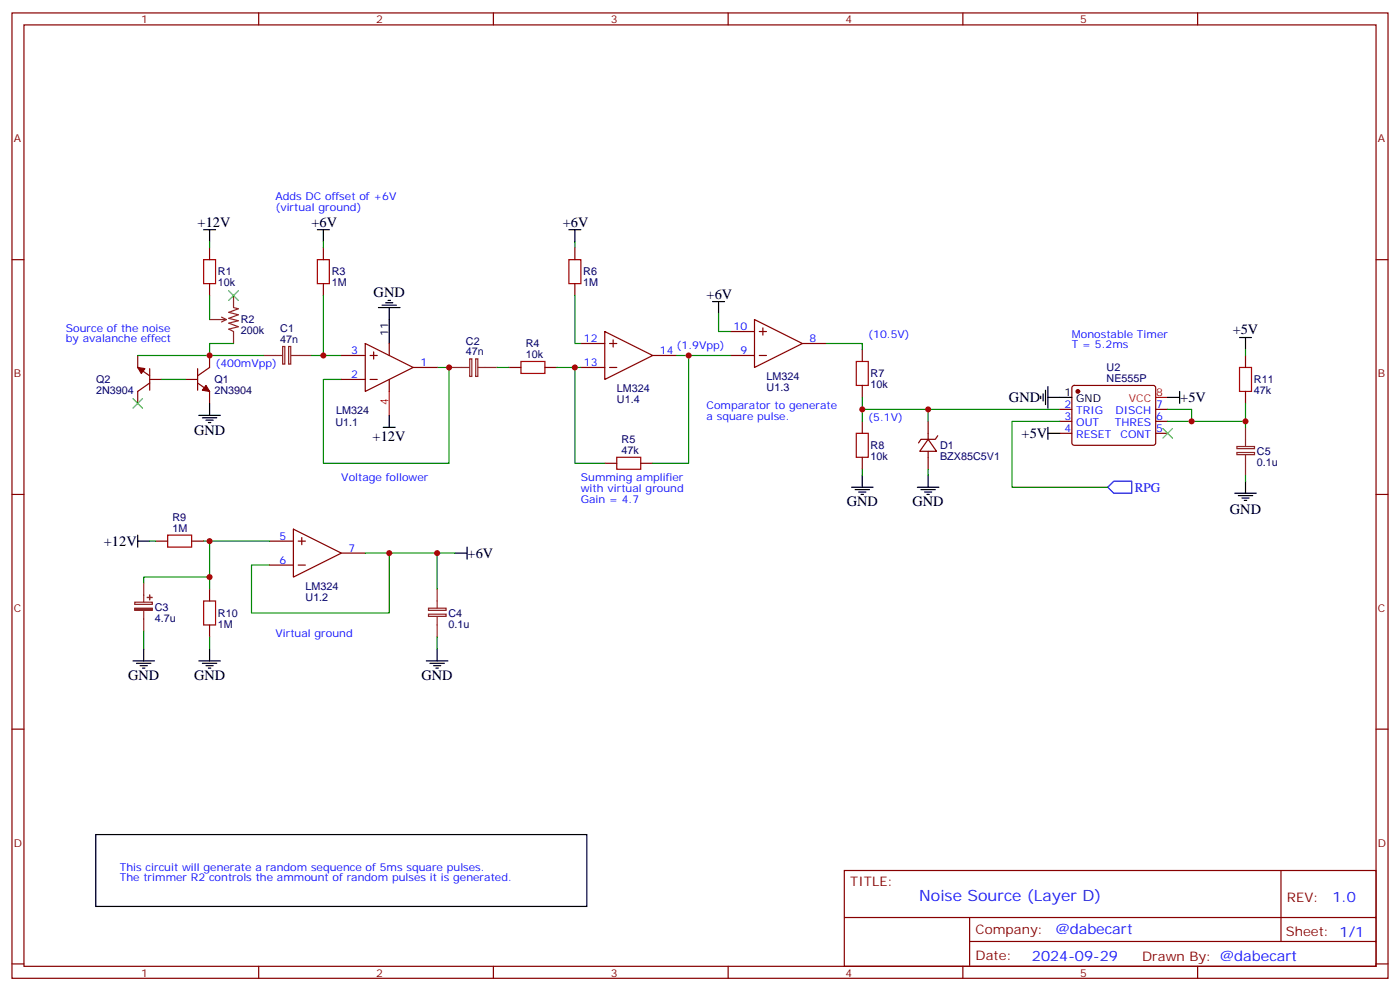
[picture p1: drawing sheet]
<svg xmlns="http://www.w3.org/2000/svg" width="412mm" height="292mm" viewBox="0 0 412 292" stroke-linecap="round" stroke-linejoin="round" font-family="sans-serif">
<g fill="none" stroke="#870000" stroke-width=".35">
<path d="M3.5 3.8h405.4v284.3h-405.4zM7.1 7.3h398.2v277.3h-398.2zM76.2 3.8v3.5M145.3 3.8v3.5M214.5 3.8v3.5M283.6 3.8v3.5M352.8 3.8v3.5M3.5 76.5h3.6M61.7 73v3.5M95.2 73v3.5M169.3 73v3.5M405.3 76.5h3.6"/>
<path d="M61.7 83.5v3.6M95.2 83.5v3.6M169.3 83.5v3.6M178.2 97.6l14.1 7.1-14.1 7.1zM215.2 97.6h7M222.2 94.1l14.2 7.1-14.2 7zM223.7 97.6h2.1M224.7 96.6v2.1M40.6 104.7v3.5l3.5 2.5M44.1 111.8h3.5M44.1 112.8l-3.5 2.5v3.5M44.1 108.6v6.3"/>
<path d="M54.7 111.8h3.5M58.2 112.8l3.5 2.5v3.5M58.2 108.6v6.3M61.7 104.7v3.5l-3.5 2.5M100.5 111.8h7.1M100.5 104.7h7.1M107.6 101.2l14.1 7-14.1 7.1zM109 111.8h2.1M109 104.7h2.1M110.1 103.6v2.2M114.7 101.2v3.5M114.7 111.8v3.5"/>
<path d="M121.7 108.2h7.1M149.9 108.2h3.6M160.5 108.2h3.5M171.1 101.2h7.1M171.1 108.2h7.1M179.6 101.2h2.1M179.6 108.2h2.1M180.6 100.1v2.1M192.3 104.7h7M215.2 104.7h7M223.7 104.7h2.1M236.4 101.2h7"/>
<path d="M254 102.9v3.6M254 113.5v3.6M316 113.7l.4-.2h23.3l.5 .2 .2 .5v16.5l-.7 .5-23.5-.1-.5-.6v-16.3zM366.9 104.7v3.5M366.9 115.3v3.5M178.2 136.5h3.5M188.7 136.5h3.6M254 124.1v3.5M254 134.7v3.5M273.4 129.4l2.5 3.5h-5zM273.4 124.1v5.3M273.4 132.9v5.3"/>
<path d="M276.2 128.3l-.7 1.1h-4.2l-.7 1.1M312.2 120.6h3.5M312.2 124.1h3.5M312.2 127.6h3.5M340.4 120.6h3.6M340.4 124.1h3.6M340.4 127.6h3.6M3.5 145.6h3.6M45.9 159.4h3.5M56.4 159.4h3.6M79.4 159.4h7M86.4 155.9l14.1 7-14.1 7.1z"/>
<path d="M87.8 159.4h2.2M88.9 158.3v2.1M405.3 145.6h3.6M61.7 173.5v3.5M79.4 166.4h7M87.8 166.4h2.2M100.5 162.9h7.1M61.7 184.1v3.5M3.5 214.8h3.6M405.3 214.8h3.6M248.7 256.4h156.6v28.2h-156.6zM377.3 256.4v20.9"/>
<path d="M248.7 270.2h156.5M285.6 277.3h119.6M285.6 270.2v14.2M3.5 283.9h3.6M76.2 284.6v3.5M145.3 284.6v3.5M214.5 284.6v3.5M283.6 284.6v3.5M352.8 284.6v3.5M405.3 283.9h3.6"/>
</g>
<path d="M60 76.5h3.5v7h-3.5zM93.5 76.5h3.5v7h-3.5zM167.6 76.5h3.5v7h-3.5zM153.5 106.5h7v3.5h-7zM252.2 106.5h3.6v7h-3.6zM365.1 108.2h3.6v7.1h-3.6zM181.7 134.7h7v3.5h-7zM252.2 127.6h3.6v7.1h-3.6zM49.4 157.6h7v3.5h-7zM60 177h3.5v7.1h-3.5z" fill="none" stroke="#a10000" stroke-width=".35"/>
<g fill="none" stroke="#000" stroke-width=".35">
<path d="M60 67.7h3.5M61.7 67.7v3.5M93.5 67.7h3.5M95.2 67.7v3.5M167.6 67.7h3.5M169.3 67.7v3.5M111.5 90.6h6.3M112.5 89.9h4.3M113.6 89.2h2.1M114.3 88.5h.7M114.7 90.6v10.6M209.9 88.8h3.5"/>
<path d="M211.7 88.8v3.6M365.1 99.4h3.6M366.9 99.4v3.5M61.7 118.8v3.5M306.6 116.7v.7M307.3 116v2.1M308 114.9v4.3M308.7 117.1h7M308.7 113.9v6.3M344 117.1h3.5M347.5 115.3v3.5M58.6 122.3h6.3"/>
<path d="M59.6 123h4.3M60.7 123.8h2.1M61.4 124.5h.7M112.9 125.9h3.5M114.7 122.3v3.6M254 140v3.5M273.4 140v3.5M308.7 125.9v3.5M308.7 127.6h3.5M40.6 159.4h3.5M40.6 157.6v3.5M250.8 143.5h6.4"/>
<path d="M251.9 144.2h4.2M252.9 144.9h2.2M253.6 145.6h.8M270.2 143.5h6.4M271.3 144.2h4.2M272.3 144.9h2.2M273 145.6h.8M363.7 145.3h6.4M364.8 146h4.2M365.8 146.7h2.1M366.5 147.4h.7M366.9 141.7v3.6"/>
<path d="M134.1 162.9h3.5M137.6 161.1v3.6M39.2 194.7h6.3M40.2 195.4h4.2M41.3 196.1h2.1M42 196.8h.7M42.3 191.1v3.6M58.6 194.7h6.3M59.6 195.4h4.3M60.7 196.1h2.1M61.4 196.8h.7M61.7 191.1v3.6"/>
<path d="M125.6 194.7h6.3M126.6 195.4h4.3M127.7 196.1h2.1M128.4 196.8h.7M128.8 191.1v3.6M28.2 245.8h144.7v21.2h-144.7z"/>
</g>
<g fill="none" stroke="#008700" stroke-width=".35">
<path d="M61.7 71.2v1.8M95.2 71.2v1.8M169.3 71.2v1.8M61.7 87.1v7M95.2 87.1v17.6M169.3 87.1v14.1h1.8M211.7 92.4v5.2h3.5M47.6 111.8h7.1M61.7 104.7h15.9M68.8 101.2h-7.1v3.5h-21.1M91.7 104.7h8.8M128.8 108.2h3.5v28.3h-37.1v-24.7h5.3"/>
<path d="M146.4 108.2h3.5M164 108.2h7.1M169.3 108.2v28.3h8.9M199.3 104.7h3.5v31.8h-10.5M202.8 104.7h12.4M243.4 101.2h10.6v1.7M254 117.1v7M366.9 102.9v1.8M366.9 118.8v5.3M254 120.6h19.4v3.5M254 138.2v1.8M273.4 120.6h38.8"/>
<path d="M273.4 138.2v1.8M312.2 124.1h-14.1v19.4h28.2M344 120.6h7v3.5h-7M351 124.1h15.9v1.8M366.9 140v1.7M44.1 159.4h1.8M60 159.4h19.4M61.7 159.4v14.1M61.7 170h-19.4v1.7M107.6 162.9h7.1v17.7h-40.6v-14.2h5.3M114.7 162.9h19.4M128.8 162.9v10.6"/>
<path d="M42.3 185.8v5.3M61.7 187.6v3.5M128.8 187.6v3.5"/>
</g>
<g fill="none" stroke="#8c2424" stroke-width=".35">
<path d="M61.7 94.1h5M65.3 93.4l1.4 .7M66.7 94.1l-1.4 .7M68.8 87.1v3.5l1.4 .3-2.8 1.1 2.8 .7-2.8 1.1 2.8 .7-2.8 .7 2.8 1-2.8 .7 1.4 .7v3.6M77.6 104.7h5.7M83.3 102.1h.6v5.1h-.6zM85 102.1h.7v5.1h-.7zM85.7 104.7h6M132.3 108.2h6M138.4 105.7h.6v5.2h-.6zM140.1 105.7h.7v5.2h-.7zM140.8 108.2h5.6"/>
<path d="M364.3 133.3h5.2v.6h-5.2zM364.3 131.5h5.2v.7h-5.2zM366.9 125.9v5.6M366.9 134v6M39.7 177.4h5.2v.6h-5.2zM42.3 171.7v5.7M42.3 179.8v6M126.2 179.1h5.2v.7h-5.2zM128.8 173.5v5.6M126.2 180.9h5.2v.6h-5.2zM128.8 181.6v6"/>
</g>
<g fill="#870000" stroke="#870000" stroke-width=".35">
<path d="M60.7 113.5l1 1.8-2.1-.4z"/>
<path d="M40.6 108.2l2.1 .4-1.1 1.4z"/>
<circle cx="317.5" cy="115.3" r=".53"/>
</g>
<path d="M67.4 85.7l2.8 2.8M70.2 85.7l-2.8 2.8M39.2 117.4l2.8 2.8M42 117.4l-2.8 2.8M342.5 126.2l2.9 2.8M345.4 126.2l-2.9 2.8" fill="none" stroke="#3c3" stroke-width=".35"/>
<g fill="#8c2424" stroke="#8c2424" stroke-width=".35">
<path d="M39.7 179.1h5.2v.7h-5.2z"/>
<path d="M43.4 176h1.4z"/>
<path d="M44.1 175.3v1.4z"/>
</g>
<path d="M114.7 115.3v7M340.4 117.1h3.6" fill="none" stroke="#f00" stroke-width=".35"/>
<path d="M326.3 143.5l1.8-1.8h5.3v3.6h-5.3z" fill="none" stroke="#00f" stroke-width=".35"/>
<g fill="#c00">
<circle cx="61.7" cy="104.7" r=".88"/>
<circle cx="95.3" cy="104.7" r=".88"/>
<circle cx="132.3" cy="108.2" r=".88"/>
<circle cx="169.3" cy="108.2" r=".88"/>
<circle cx="202.8" cy="104.7" r=".88"/>
<circle cx="61.7" cy="159.4" r=".88"/>
<circle cx="61.7" cy="170" r=".88"/>
<circle cx="114.7" cy="162.9" r=".88"/>
<circle cx="128.8" cy="162.9" r=".88"/>
<circle cx="254" cy="120.6" r=".88"/>
<circle cx="273.4" cy="120.6" r=".88"/>
<circle cx="351" cy="124.1" r=".88"/>
<circle cx="366.9" cy="124.1" r=".88"/>
</g>
<text font-size="4.6" fill="#00f" x="270.8" y="265.4">Noise Source (Layer D)</text>
<g font-size="4.2">
<text x="58.2" y="67">+12V</text>
<text x="91.7" y="67">+6V</text>
<text x="165.8" y="67">+6V</text>
<text x="110.1" y="87.4">GND</text>
<text x="208.1" y="88.1">+6V</text>
<text x="363.1" y="98.3">+5V</text>
<text x="297.2" y="118.5">GND</text>
<text x="347.7" y="118.5">+5V</text>
<text x="57.1" y="128">GND</text>
<text x="109.8" y="129.8">+12V</text>
<text x="300.9" y="129.1">+5V</text>
<text x="249.4" y="149.2">GND</text>
<text x="268.8" y="149.2">GND</text>
<text x="362.3" y="151.4">GND</text>
<text x="30.6" y="160.8">+12V</text>
<text x="137.8" y="164.3">+6V</text>
<text x="37.7" y="200.3">GND</text>
<text x="57.1" y="200.3">GND</text>
<text x="124.2" y="200.3">GND</text>
</g>
<g font-size="4.2" fill="#00f">
<text x="392.5" y="265.7">1.0</text>
<text x="310.9" y="275.2">@dabecart</text>
<text x="304" y="283">2024-09-29</text>
</g>
<text font-size="3.9" fill="#00f" x="334.3" y="144.8">RPG</text>
<g font-size="3.9" fill="#800">
<text x="250.5" y="261">TITLE:</text>
<text x="379.1" y="265.7">REV:</text>
<text x="287.4" y="275.2">Company:</text>
<text x="378.7" y="275.8">Sheet: 1/1</text>
<text x="287.4" y="282.9">Date:</text>
<text x="336.4" y="282.9">Drawn By: @dabecart</text>
</g>
<g font-size="3.2" fill="#800">
<text x="41.6" y="6.8">1</text>
<text x="110.8" y="6.8">2</text>
<text x="179.9" y="6.8">3</text>
<text x="249.1" y="6.8">4</text>
<text x="318.2" y="6.8">5</text>
<text x="4.1" y="41.9">A</text>
<text x="405.9" y="41.9">A</text>
<text x="4.1" y="111.1">B</text>
<text x="405.9" y="111.1">B</text>
<text x="4.1" y="180.2">C</text>
<text x="405.9" y="180.2">C</text>
<text x="4.1" y="249.3">D</text>
<text x="405.9" y="249.3">D</text>
<text x="41.6" y="287.6">1</text>
<text x="110.8" y="287.6">2</text>
<text x="179.9" y="287.6">3</text>
<text x="249.1" y="287.6">4</text>
<text x="318.2" y="287.6">5</text>
</g>
<g font-size="3.2" fill="#00f">
<text x="81.1" y="58.8">Adds DC offset of +6V</text>
<text x="81.1" y="62">(virtual ground)</text>
<text x="19.4" y="97.6">Source of the noise</text>
<text x="19.4" y="100.8">by avalanche effect</text>
<text x="172" y="100.8">12</text>
<text x="216.1" y="97.3">10</text>
<text x="238.5" y="100.8">8</text>
<text x="255.8" y="99.4">(10.5V)</text>
<text x="315.7" y="99.4">Monostable Timer</text>
<text x="103.5" y="104.4">3</text>
<text x="123.8" y="107.9">1</text>
<text x="172" y="107.9">13</text>
<text x="194.4" y="104.4">14</text>
<text x="199.3" y="102.9">(1.9Vpp)</text>
<text x="218.1" y="104.4">9</text>
<text x="315.7" y="102.6">T = 5.2ms</text>
<text x="63.5" y="108.2">(400mVpp)</text>
<text x="103.5" y="111.4">2</text>
<text x="208.1" y="120.6">Comparator to generate</text>
<text x="208.1" y="123.8">a square pulse.</text>
<text x="255.8" y="124.1">(5.1V)</text>
<text x="313.5" y="120.2">2</text>
<text x="313.5" y="123.8">3</text>
<text x="317" y="122">TRIG</text>
<text x="317" y="125.5">OUT</text>
<text x="328.4" y="125.5">THRES</text>
<text x="328.6" y="122">DISCH</text>
<text x="340.6" y="123.8">6</text>
<text x="340.6" y="120.2">7</text>
<text x="313.5" y="127.3">4</text>
<text x="317" y="129">RESET</text>
<text x="330.1" y="129">CONT</text>
<text x="340.6" y="127.3">5</text>
<text x="100.5" y="141.7">Voltage follower</text>
<text x="171.1" y="141.7">Summing amplifier</text>
<text x="171.1" y="144.9">with virtual ground</text>
<text x="171.1" y="148.1">Gain = 4.7</text>
<text x="82.3" y="159">5</text>
<text x="82.3" y="166.1">6</text>
<text x="102.7" y="162.6">7</text>
<text x="81.1" y="187.6">Virtual ground</text>
<text x="35.3" y="256.4">This circuit will generate a random sequence of 5ms square pulses.</text>
<text x="35.3" y="259.6">The trimmer R2 controls the ammount of random pulses it is generated.</text>
</g>
<g font-size="3.2" fill="#000080">
<text x="64.2" y="81.1">R1</text>
<text x="97.7" y="81.1">R3</text>
<text x="171.8" y="81.1">R6</text>
<text x="64.2" y="84.4">10k</text>
<text x="97.7" y="84.4">1M</text>
<text x="171.8" y="84.4">1M</text>
<text x="70.9" y="95.3">R2</text>
<text x="70.9" y="98.5">200k</text>
<text x="82.5" y="101">47n</text>
<text x="82.5" y="97.8">C1</text>
<text x="137.2" y="101.5">C2</text>
<text x="137.2" y="104.6">47n</text>
<text x="154.9" y="105.4">10k</text>
<text x="154.9" y="102.3">R4</text>
<text x="28.3" y="112.9">Q2</text>
<text x="63.1" y="112.9">Q1</text>
<text x="225.8" y="111.9">LM324</text>
<text x="256.5" y="111.1">R7</text>
<text x="326" y="112.5">NE555P</text>
<text x="326" y="109.3">U2</text>
<text x="369.4" y="112.9">R11</text>
<text x="28.3" y="116.1">2N3904</text>
<text x="63.1" y="116.1">2N3904</text>
<text x="181.7" y="115.5">LM324</text>
<text x="181.7" y="118.7">U1.4</text>
<text x="225.8" y="115.1">U1.3</text>
<text x="256.5" y="114.3">10k</text>
<text x="369.4" y="116.1">47k</text>
<text x="98.8" y="125.5">U1.1</text>
<text x="99" y="121.9">LM324</text>
<text x="183.1" y="130.5">R5</text>
<text x="183.1" y="133.6">47k</text>
<text x="256.5" y="135.5">10k</text>
<text x="256.5" y="132.3">R8</text>
<text x="276.9" y="135.5">BZX85C5V1</text>
<text x="276.9" y="132.3">D1</text>
<text x="370.2" y="137.2">0.1u</text>
<text x="370.2" y="134.1">C5</text>
<text x="50.8" y="153.4">R9</text>
<text x="50.8" y="156.6">1M</text>
<text x="90" y="173.7">LM324</text>
<text x="45.6" y="179.9">C3</text>
<text x="90" y="176.9">U1.2</text>
<text x="45.6" y="183.1">4.7u</text>
<text x="64.2" y="184.9">1M</text>
<text x="64.2" y="181.7">R10</text>
<text x="132.1" y="184.9">0.1u</text>
<text x="132.1" y="181.7">C4</text>
</g>
<g font-size="3.2">
<text x="114.3" y="99.1" transform="rotate(-90 114.3 99.1)">11</text>
<text x="313.5" y="116.7">1</text>
<text x="317" y="118.5">GND</text>
</g>
<g font-size="3.2" fill="#f00">
<text x="114.3" y="119.4" transform="rotate(-90 114.3 119.4)">4</text>
<text x="332.5" y="118.5">VCC</text>
<text x="340.6" y="116.7">8</text>
</g>
</svg>
